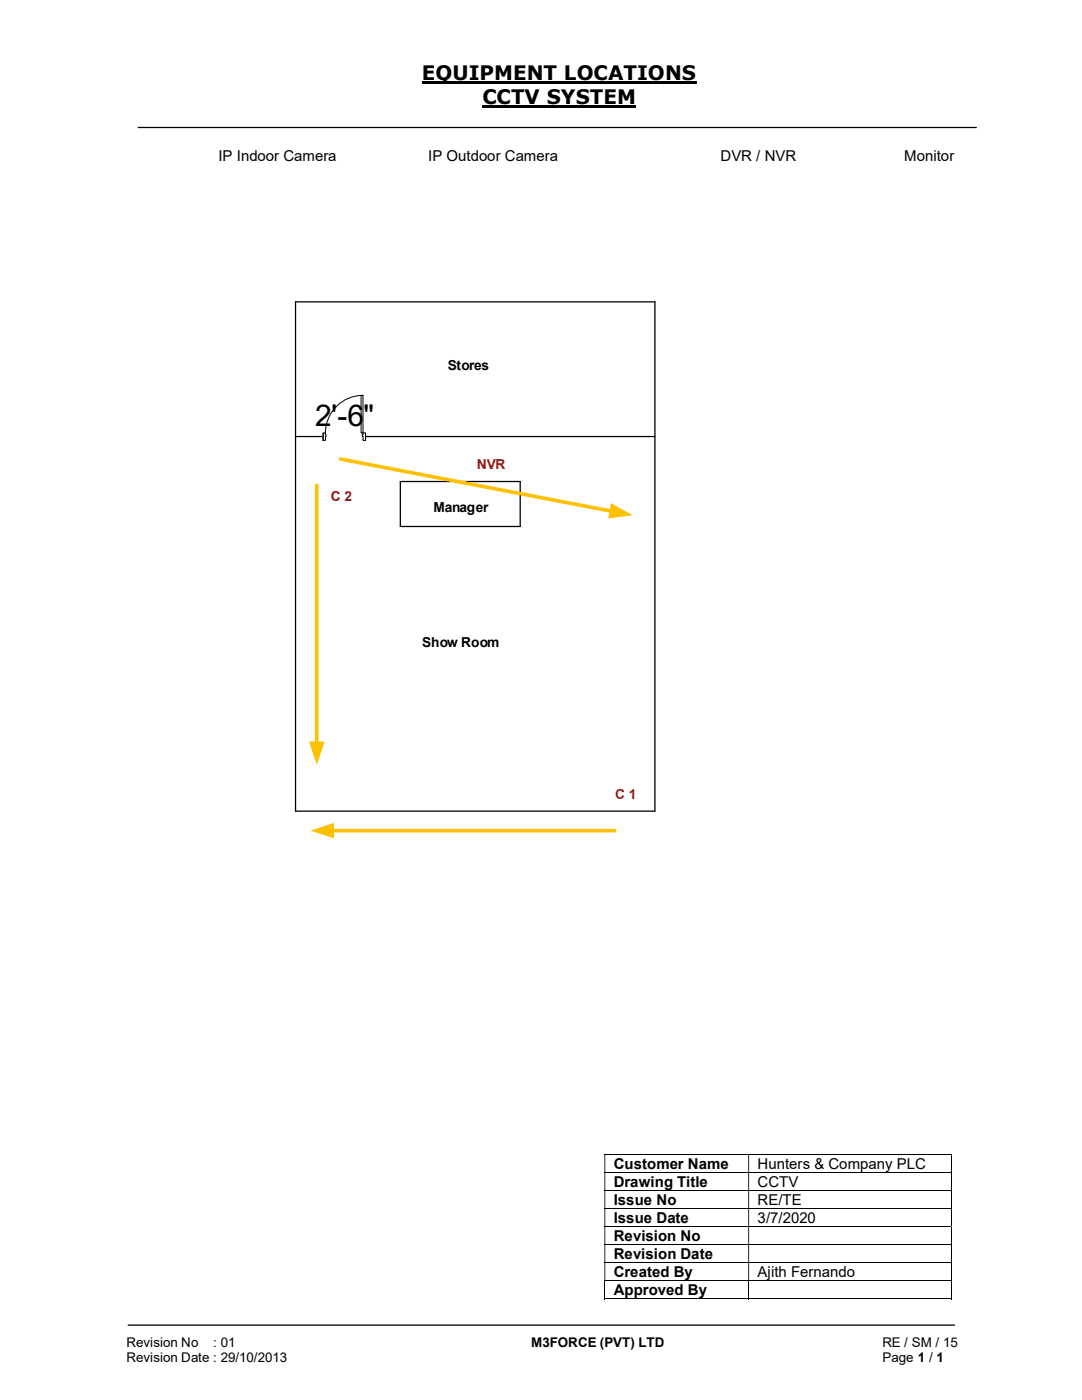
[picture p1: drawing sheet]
<svg xmlns="http://www.w3.org/2000/svg" width="216mm" height="279mm" viewBox="0 0 216 279" stroke-linecap="round" stroke-linejoin="round" font-family="sans-serif">
<path d="M84.2 16.5h54.8M96.3 21.3h30.7" fill="none" stroke="#000" stroke-width=".42"/>
<path d="M27.5 25.4h167.4M59 87.1h71.7M79.9 96.1h23.9M59 161.9v-101.7h71.7v101.7M25.5 264.5h165" fill="none" stroke="#000" stroke-width=".25"/>
<g fill="none" stroke="#000" stroke-width=".2">
<path d="M120.6 230.4h69.1M120.6 234h69.1M120.6 237.6h69.1M189.8 230.5v3.4M189.8 234.1v3.4M189.8 237.7v3.4M120.6 241.2h69.1M120.6 244.8h69.1M120.6 248.4h69.1M120.6 252h69.1M120.6 255.6h69.1M120.6 259.2h28.7"/>
<path d="M120.7 255.7v3.6M149.4 255.7v3.6M149.5 259.2h40.2M189.8 241.3v3.4M189.8 244.9v3.4M189.8 248.5v3.4M189.8 252.1v3.4M189.8 255.7v3.6"/>
</g>
<g fill="#000">
<path d="M189.7 230.3h.2v.2h-.2zM120.6 230.5h.2v3.4h-.2zM149.3 230.5h.2v3.4h-.2z" fill-rule="evenodd"/>
<path d="M189.7 233.9h.2v.2h-.2zM120.6 234.1h.2v3.4h-.2zM149.3 234.1h.2v3.4h-.2z" fill-rule="evenodd"/>
<path d="M189.7 237.5h.2v.2h-.2zM120.6 237.7h.2v3.4h-.2zM149.3 237.7h.2v3.4h-.2z" fill-rule="evenodd"/>
<path d="M189.7 241.1h.2v.2h-.2zM120.6 241.3h.2v3.4h-.2zM149.3 241.3h.2v3.4h-.2z" fill-rule="evenodd"/>
<path d="M189.7 244.7h.2v.2h-.2zM120.6 244.9h.2v3.4h-.2zM149.3 244.9h.2v3.4h-.2z" fill-rule="evenodd"/>
<path d="M189.7 248.3h.2v.2h-.2zM120.6 248.5h.2v3.4h-.2zM149.3 248.5h.2v3.4h-.2z" fill-rule="evenodd"/>
<path d="M189.7 251.9h.2v.2h-.2zM120.6 252.1h.2v3.4h-.2zM149.3 252.1h.2v3.4h-.2z" fill-rule="evenodd"/>
</g>
<path d="M189.7 255.5h.2v.2h-.2zM189.7 259.1h.2v.2h-.2z" fill="#000"/>
<path d="M66.3 165.8h56.3" fill="none" stroke="#ffc000" stroke-width=".72"/>
<path d="M62 165.8l4.6-1.6v3.1z" fill="#ffc000"/>
<path d="M59 161.9h71.7" fill="none" stroke="#000" stroke-width=".25"/>
<path d="M64.5 86.4h8.4v1.5h-8.4z" fill="#fff"/>
<path d="M64.5 86.4h8.4v1.5h-8.4z" fill="none" stroke="#fff" stroke-width=".2"/>
<path d="M72.4 86.4v1.5h.5v-1.5zM64.5 86.4h.4v1.5h-.4z" fill-rule="evenodd" fill="#fff"/>
<path d="M64.9 86.7v-.3h-.4v1.5h.4v-.8M72.4 86.7v-.3h.5v1.5h-.5v-.8" fill="none" stroke="#000" stroke-width=".2"/>
<path d="M72.3 86.7v.4h.1v-.4zM64.9 86.7h.2v.4h-.2z" fill-rule="evenodd" fill="#fff"/>
<path d="M72.4 78.9a7.5 7.5 0 0 0-7.5 7.5M64.5 86.4v1.5M64.9 86.7h.2v.4h-.2M72.4 86.7h-.1v.4h.1M72.9 86.4v1.5" fill="none" stroke="#000" stroke-width=".2"/>
<path d="M72.1 78.9h.3v7.5h-.3z" fill-rule="evenodd" fill="#fff"/>
<path d="M72.1 78.9h.3v7.5h-.3z" fill="none" stroke="#000" stroke-width=".2"/>
<path d="M79.9 96.1v9h23.9v-9" fill="none" stroke="#000" stroke-width=".25"/>
<path d="M67.9 91.6l54.1 10.4" fill="none" stroke="#ffc000" stroke-width=".72"/>
<path d="M121.9 100.4l4.3 2.4-4.8 .7z" fill="#ffc000"/>
<path d="M63.2 96.9v51.5" fill="none" stroke="#ffc000" stroke-width=".72"/>
<path d="M61.7 148h3.1l-1.6 4.7z" fill="#ffc000"/>
<text font-size="6" x="62.9" y="85">2'-6&quot;</text>
<g font-size="4">
<text x="84.2" y="16">EQUIPMENT LOCATIONS</text>
<text x="96.3" y="20.8">CCTV SYSTEM</text>
</g>
<g font-size="3">
<text x="43.6" y="32.1">IP Indoor Camera</text>
<text x="85.4" y="32.1">IP Outdoor Camera</text>
<text x="143.8" y="32.1">DVR / NVR</text>
<text x="180.4" y="32.1">Monitor</text>
<text x="122.5" y="233.3">Customer Name</text>
<text x="151.2" y="233.3">Hunters &amp; Company PLC</text>
<text x="122.5" y="236.8">Drawing Title</text>
<text x="151.2" y="236.8">CCTV</text>
<text x="122.5" y="240.5">Issue No</text>
<text x="122.5" y="244.1">Issue Date</text>
<text x="151.2" y="240.5">RE/TE</text>
<text x="151.2" y="244.1">3/7/2020</text>
<text x="122.5" y="247.7">Revision No</text>
<text x="122.5" y="251.2">Revision Date</text>
<text x="122.5" y="254.8">Created By</text>
<text x="151.2" y="254.8">Ajith Fernando</text>
<text x="122.5" y="258.5">Approved By</text>
</g>
<g font-size="2.7">
<text x="89.4" y="73.9">Stores</text>
<text x="86.5" y="102.2">Manager</text>
<text x="84.2" y="129.1">Show Room</text>
<text x="25.2" y="268.8">Revision No</text>
<text x="42.6" y="268.8">: 01</text>
<text x="106" y="268.8">M3FORCE (PVT) LTD</text>
<text x="176.1" y="268.8">RE / SM / 15</text>
<text x="25.2" y="271.8">Revision Date : 29/10/2013</text>
<text x="176.1" y="271.8">Page 1 / 1</text>
</g>
<g font-size="2.7" fill="#c00000">
<text x="95.2" y="93.7">NVR</text>
<text x="66" y="100">C 2</text>
<text x="122.8" y="159.5">C 1</text>
</g>
</svg>
